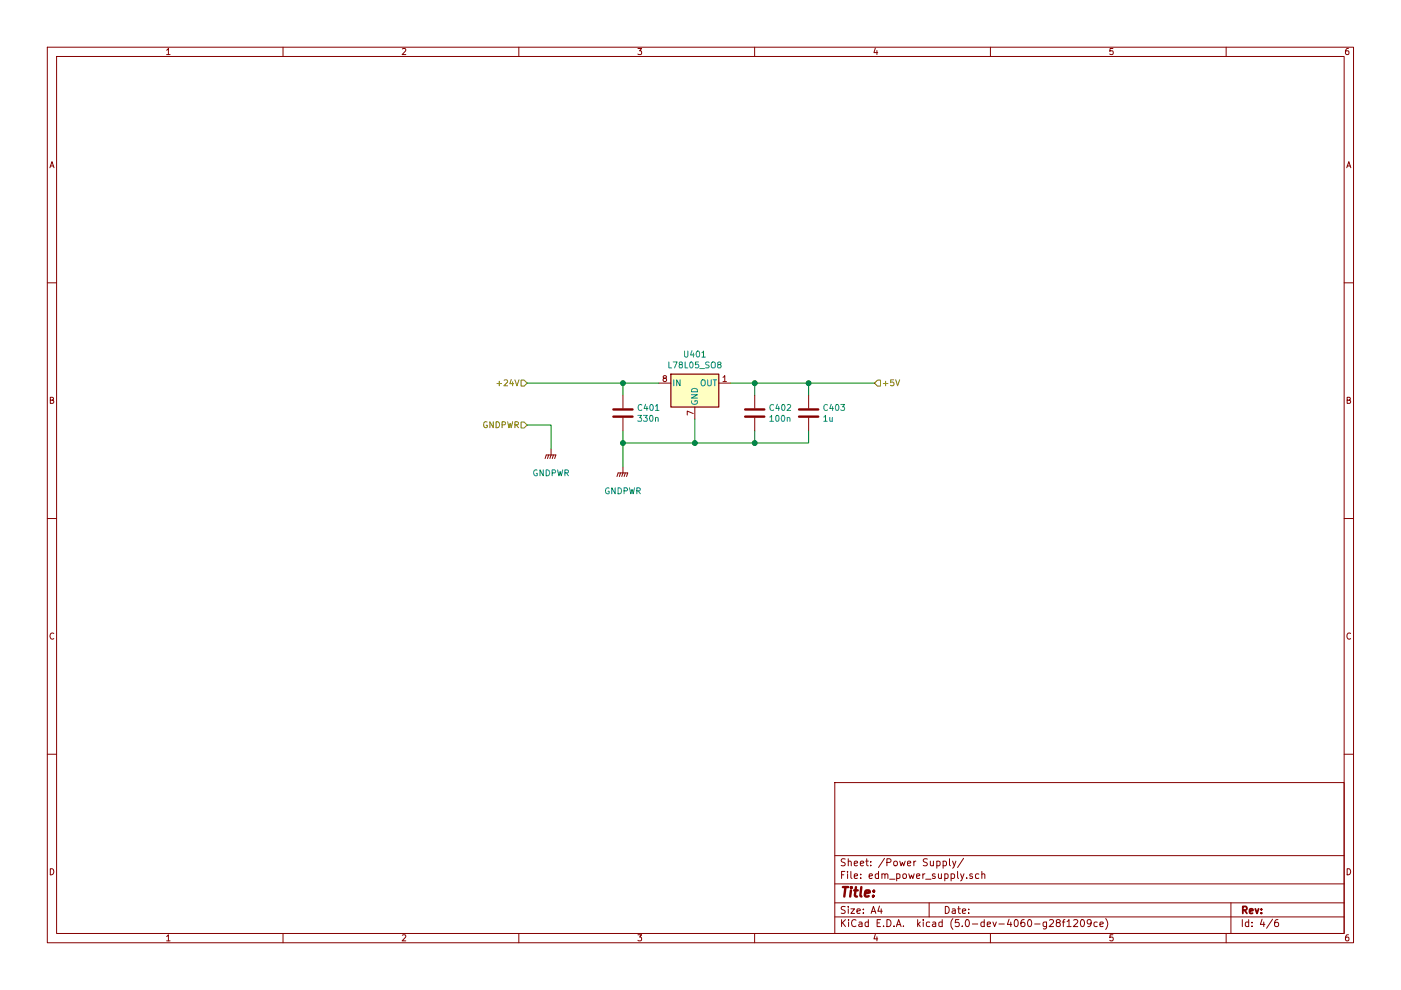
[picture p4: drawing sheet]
EESchema Schematic File Version 4
LIBS:edm_power_board-cache
EELAYER 26 0
EELAYER END
$Descr A4 11693 8268
encoding utf-8
Sheet 4 6
Title ""
Date ""
Rev ""
Comp ""
Comment1 ""
Comment2 ""
Comment3 ""
Comment4 ""
$EndDescr
Text HLabel 4400 3200 0    50   Input ~ 0
+24V
Text HLabel 4400 3550 0    50   Input ~ 0
GNDPWR
Text HLabel 7300 3200 2    50   Input ~ 0
+5V
$Comp
L Regulator_Linear:L78L05_SO8 U401
U 1 1
P 5800 3200
F 0 "U401" H 5800 3442 50  0000 C CNN
F 1 "L78L05_SO8" H 5800 3351 50  0000 C CNN
F 2 "Package_SO:SOIC-8_3.9x4.9mm_P1.27mm" H 5900 3400 50  0001 C CIN
F 3 "http://www.st.com/content/ccc/resource/technical/document/datasheet/15/55/e5/aa/23/5b/43/fd/CD00000446.pdf/files/CD00000446.pdf/jcr:content/translations/en.CD00000446.pdf" H 6000 3200 50  0001 C CNN
F 4 "497-1182-1-ND" H 5800 3200 50  0001 C CNN "Digikey"
	1    5800 3200
	1    0    0    -1  
$EndComp
$Comp
L Device:C C401
U 1 1
P 5200 3450
F 0 "C401" H 5315 3496 50  0000 L CNN
F 1 "330n" H 5315 3405 50  0000 L CNN
F 2 "Capacitor_SMD:C_0805_2012Metric" H 5238 3300 50  0001 C CNN
F 3 "~" H 5200 3450 50  0001 C CNN
F 4 "1276-6813-1-ND" H 5200 3450 50  0001 C CNN "Digikey"
	1    5200 3450
	1    0    0    -1  
$EndComp
$Comp
L Device:C C402
U 1 1
P 6300 3450
F 0 "C402" H 6415 3496 50  0000 L CNN
F 1 "100n" H 6415 3405 50  0000 L CNN
F 2 "Capacitor_SMD:C_0805_2012Metric" H 6338 3300 50  0001 C CNN
F 3 "~" H 6300 3450 50  0001 C CNN
F 4 "445-1418-1-ND" H 6300 3450 50  0001 C CNN "Digikey"
	1    6300 3450
	1    0    0    -1  
$EndComp
$Comp
L power:GNDPWR #PWR0402
U 1 1
P 5200 3900
F 0 "#PWR0402" H 5200 3700 50  0001 C CNN
F 1 "GNDPWR" H 5200 3700 50  0000 C CNN
F 2 "" H 5200 3850 50  0001 C CNN
F 3 "" H 5200 3850 50  0001 C CNN
	1    5200 3900
	1    0    0    -1  
$EndComp
$Comp
L power:GNDPWR #PWR0401
U 1 1
P 4600 3750
F 0 "#PWR0401" H 4600 3550 50  0001 C CNN
F 1 "GNDPWR" H 4600 3550 50  0000 C CNN
F 2 "" H 4600 3700 50  0001 C CNN
F 3 "" H 4600 3700 50  0001 C CNN
	1    4600 3750
	1    0    0    -1  
$EndComp
Wire Wire Line
	6100 3200 6300 3200
Wire Wire Line
	6300 3300 6300 3200
Connection ~ 6300 3200
Wire Wire Line
	6300 3200 6750 3200
Wire Wire Line
	5200 3300 5200 3200
Wire Wire Line
	5200 3200 5500 3200
Wire Wire Line
	4400 3550 4600 3550
Wire Wire Line
	4600 3550 4600 3750
Wire Wire Line
	5200 3900 5200 3700
Wire Wire Line
	5200 3700 5800 3700
Wire Wire Line
	5800 3700 5800 3500
Connection ~ 5200 3700
Wire Wire Line
	5200 3700 5200 3600
Wire Wire Line
	5800 3700 6300 3700
Wire Wire Line
	6300 3700 6300 3600
Connection ~ 5800 3700
$Comp
L Device:C C403
U 1 1
P 6750 3450
F 0 "C403" H 6865 3496 50  0000 L CNN
F 1 "1u" H 6865 3405 50  0000 L CNN
F 2 "Capacitor_SMD:C_0805_2012Metric" H 6788 3300 50  0001 C CNN
F 3 "~" H 6750 3450 50  0001 C CNN
F 4 "587-2910-1-ND" H 6750 3450 50  0001 C CNN "Digikey"
	1    6750 3450
	1    0    0    -1  
$EndComp
Wire Wire Line
	6750 3300 6750 3200
Connection ~ 6750 3200
Wire Wire Line
	6750 3200 7300 3200
Wire Wire Line
	6300 3700 6750 3700
Wire Wire Line
	6750 3700 6750 3600
Connection ~ 6300 3700
Wire Wire Line
	4400 3200 5200 3200
Connection ~ 5200 3200
$EndSCHEMATC
